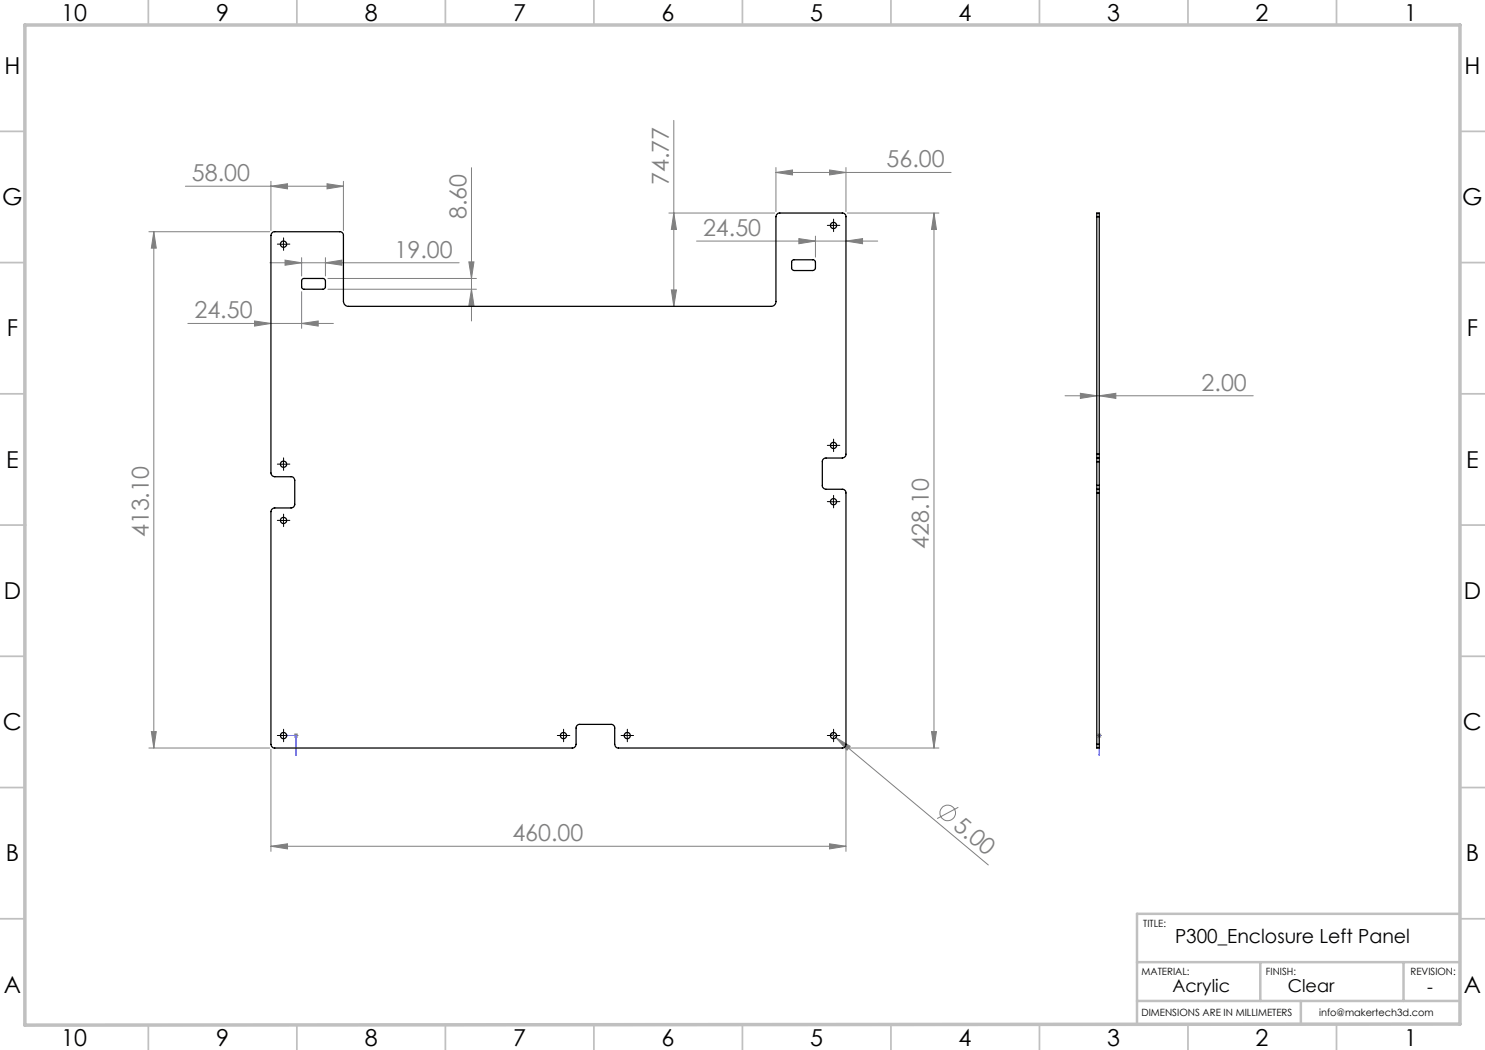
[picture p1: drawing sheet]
<svg xmlns="http://www.w3.org/2000/svg" width="297mm" height="210mm" viewBox="0 0 297 210" stroke-linecap="round" stroke-linejoin="round" font-family="sans-serif">
<g fill="none" stroke="#808080" stroke-width=".2">
<path d="M37.1 37.2h31.6M54.2 37.2l3.3-.4v1zM54.2 36.3v9.8M65.4 36.8l3.3 .4-3.3 .6zM68.7 36.3v9.8M94.3 33.5v30.7M134.8 24.1v37.2M155.2 34.5l3.3-.5v1zM155.2 33.5v8.8M155.2 34.5h35M165.9 34l3.3 .5-3.3 .5zM169.2 33.5v8.8"/>
<path d="M29.8 46.3h24.1M30.8 46.3l.5 3.3h-1zM30.8 46.3v103.3M54 52.6h37.8M57 52l3.3 .6-3.3 .4zM60.3 58.3v7.4M60.3 51.5v3.7M65.1 52.6l3.3-.6v1zM65.1 51.5v3.7M65.6 55.7h29.7M65.6 57.8h29.7M93.8 52.4h1l-.5 3.3z"/>
<path d="M94.3 57.8l.5 3.3h-1zM133.8 42.6h21.1M134.3 58h1l-.5 3.3zM134.8 42.6l.5 3.3h-1zM139.3 48.2h36.2M159.8 47.7l3.3 .5-3.3 .5zM163.1 47.2v4.2M169.2 48.2l3.3-.5v1zM169.4 42.6h18.4M186.8 42.6v107M186.8 42.6l.5 3.3h-1zM37.6 64.7h29.1"/>
<path d="M50.9 64.2l3.3 .5-3.3 .5zM60.3 64.7l3.3-.5v1zM213 79.2h37.6M216.1 78.7l3.3 .5-3.3 .5zM219.9 79.2l3.3-.5v1zM29.8 149.6h24.1M30.3 146.3h1l-.5 3.3zM54.2 149.9v20.4M58.7 147.1h1M58.8 146.7l.7 .8M59.2 146.6v1M59.5 146.7l-.7 .8"/>
<path d="M166.2 146.7l1 .8M167.2 147.5l2.8 1.8-.6 .7zM167.2 147.5l30.5 25.5M169.2 149.9v20.4M169.4 149.6h18.4M186.3 146.3h1l-.5 3.3zM219.4 147.1h1M219.5 146.7l.7 .8M219.9 146.6v1M220.2 146.7l-.7 .8M54.2 169.3l3.3-.5v1zM54.2 169.3h115"/>
<path d="M165.9 168.8l3.3 .5-3.3 .5zM191.7 161.5l-4.3 2.2"/>
<circle cx="189.5" cy="162.6" r="1.56"/>
</g>
<path d="M57.2 147.1h.2v.1zM57.2 147.1h2v4M59.2 150.9v.2zM219.9 147.1v.1zM219.9 151.1v-.2v.2M219.9 147.1h.1M219.9 147.1v4" fill="none" stroke="#00f" stroke-width=".2"/>
<g fill="none" stroke="#000" stroke-width=".2" stroke-dasharray="15.2 1.3 1.3 1.3">
<path d="M56.1 48.8h-.6M56.7 49.4v.7M56.7 48.2v-.6M57.3 48.8h.7M166.1 45.1h-.6M166.7 45.7v.6M166.7 44.4v-.6M167.3 45.1h.7M56.1 92.8h-.6M56.7 93.4v.7M56.7 92.2v-.6M57.3 92.8h.7"/>
<path d="M166.1 89.1h-.6M166.7 99.7v-.6M166.7 89.7v.6M166.7 88.4v-.6M167.3 89.1h.7M56.1 104.1h-.6M56.7 104.7v.6M56.7 103.4v-.6M57.3 104.1h.7M166.1 100.3h-.6M166.7 100.9v.7M167.3 100.3h.7"/>
<path d="M56.1 147.1h-.6M56.7 147.7v.6M56.7 146.5v-.7M57.3 147.1h.7M112.1 147.1h-.6M112.7 147.7v.6M112.7 146.5v-.7M113.3 147.1h.7M124.8 147.1h-.6M125.5 147.7v.6M125.5 146.5v-.7M126.1 147.1h.6"/>
<path d="M166.1 147.1h-.6M166.7 147.7v.6M166.7 146.5v-.7M167.3 147.1h.7"/>
</g>
<g fill="none" stroke="#000" stroke-width=".2">
<path d="M56.1 48.9h1.2M56.7 48.2v1.3M166.1 45.1h1.2M166.7 44.5v1.2M56.1 92.8h1.2M56.7 92.2v1.3M166.1 89.1h1.2M166.7 88.5v1.2M166.7 99.7v1.3M56.1 104.1h1.2M56.7 103.5v1.2M166.1 100.4h1.2"/>
<path d="M56.1 147.1h1.2M56.7 146.5v1.2M112.1 147.1h1.2M112.7 146.5v1.2M124.8 147.1h1.3M125.4 146.5v1.2M166.1 147.1h1.2M166.7 146.5v1.2"/>
</g>
<g fill="none" stroke="#c0c0c0" stroke-width=".35">
<path d="M29.7 0v5M59.4 0v5M89.1 0v5M118.8 0v5M148.5 0v5M178.2 0v5M207.9 0v5M237.6 0v5M267.3 0v5M0 26.3h5M292 26.3h5M0 52.5h5"/>
<path d="M292 52.5h5M0 78.8h5M292 78.8h5M0 105h5M5 105h.1M292 105h.1M292 105h5M0 131.3h5M292 131.3h5M0 157.5h5M292 157.5h5M0 183.8h5"/>
<path d="M292 183.8h5M29.7 205v5M59.4 205v5M89.1 205v5M118.8 205v5M148.5 205h.1M148.5 205v5M178.2 205v5M207.9 205v5M237.6 205v5M267.3 205v5"/>
</g>
<path d="M227.4 192.4h64.6M252.1 192.4v7.8M280.7 192.4v7.8M292 182.8h-64.6v22M227.4 200.2h64.6M260.2 200.2v4.6" fill="none" stroke="#c0c0c0" stroke-width=".5"/>
<path d="M5 5h287v199.8l-287 .2z" fill="none" stroke="#c0c0c0" stroke-width=".7"/>
<g fill="#00f">
<path d="M57.2 147.1h.2v.1zM59.2 150.9v.2z"/>
<path d="M219.9 147.1v.1zM219.9 150.9v.2z"/>
</g>
<g fill="#808080">
<path d="M167.2 147.5l2.8 1.8-.6 .7z"/>
<path d="M165.9 34l3.3 .5-3.3 .5zM155.2 34.5l3.3-.5v1zM169.2 48.2l3.3-.5v1zM159.8 47.7l3.3 .5-3.3 .5z"/>
<path d="M216.1 78.7l3.3 .5-3.3 .5zM219.9 79.2l3.3-.5v1z"/>
<path d="M54.2 169.3l3.3-.5v1zM165.9 168.8l3.3 .5-3.3 .5z"/>
<path d="M57 52l3.3 .6-3.3 .4zM65.1 52.6l3.3-.6v1z"/>
<path d="M65.4 36.8l3.3 .4-3.3 .6zM54.2 37.2l3.3-.4v1zM60.3 64.7l3.3-.5v1zM50.9 64.2l3.3 .5-3.3 .5z"/>
<path d="M134.3 58h1l-.5 3.3zM134.8 42.6l.5 3.3h-1z"/>
<path d="M30.3 146.3h1l-.5 3.3zM30.8 46.3l.5 3.3h-1z"/>
<path d="M186.8 42.6l.5 3.3h-1zM186.3 146.3h1l-.5 3.3zM93.8 52.4h1l-.5 3.3zM94.3 57.8l.5 3.3h-1z"/>
</g>
<g fill="none" stroke="#000" stroke-width=".25">
<path d="M54.4 46.6l.4-.3h13.1a.72 .72 0 0 1 .8 .8v13.2a1.02 1.02 0 0 0 1 1h84.5a.96 .96 0 0 0 1-1v-17a.78 .78 0 0 1 .8-.7h12.5a.72 .72 0 0 1 .7 .7v47.5a.78 .78 0 0 1-.7 .8h-3.3a.72 .72 0 0 0-.7 .7v4.8a.78 .78 0 0 0 .7 .8h3.3a.72 .72 0 0 1 .7 .7v50.3a.72 .72 0 0 1-.7 .7h-44.8a.72 .72 0 0 1-.8-.7v-3.3a.72 .72 0 0 0-.7-.7h-6.2a.72 .72 0 0 0-.8 .7v3.3a.78 .78 0 0 1-.8 .7h-59.4a.78 .78 0 0 1-.8-.7v-46.6a.78 .78 0 0 1 .8-.7h3.2a.72 .72 0 0 0 .7-.7v-4.8a.72 .72 0 0 0-.7-.8h-3.2a.78 .78 0 0 1-.8-.7v-47.5zM60.4 55.9l.3-.2h4.1l.3 .5v1.3l-.4 .3h-4l-.4-.4zM158.5 52h4.3l.3 .4v1.4l-.5 .3h-3.9l-.4-.4v-1.4zM219.4 43.3v-.7h.5v.7M219.4 43.3v47.5M219.4 43.3h.5M219.9 43.3v47.5M219.4 90.8v.8M219.4 97.9v.7M219.4 97.1v.8M219.4 91.6v.7M219.4 91.6h.5"/>
<path d="M219.4 97.9h.5M219.4 98.6h.5M219.4 92.3v4.8M219.4 98.6v50.3M219.4 90.8h.5M219.4 97.1h.5M219.4 92.3h.5M219.9 90.8v.8M219.9 97.9v.7M219.9 97.1v.8M219.9 91.6v.7M219.9 92.3v4.8"/>
<path d="M219.9 98.6v50.3M219.4 148.9v.7h.5v-.7M219.4 148.9h.5"/>
<circle cx="56.7" cy="48.8" r=".62"/>
<circle cx="166.7" cy="45.1" r=".62"/>
<circle cx="56.7" cy="92.8" r=".62"/>
<circle cx="166.7" cy="89.1" r=".62"/>
<circle cx="56.7" cy="104.1" r=".62"/>
<circle cx="166.7" cy="100.3" r=".62"/>
<circle cx="56.7" cy="147.1" r=".62"/>
<circle cx="112.7" cy="147.1" r=".62"/>
<circle cx="125.4" cy="147.1" r=".63"/>
<circle cx="166.7" cy="147.1" r=".62"/>
</g>
<g font-size="4.7">
<text x="12.2" y="4.2">10</text>
<text x="43.2" y="4.2">9</text>
<text x="72.9" y="4.2">8</text>
<text x="102.6" y="4.2">7</text>
<text x="132.3" y="4.2">6</text>
<text x="162" y="4.2">5</text>
<text x="191.7" y="4.2">4</text>
<text x="221.4" y="4.2">3</text>
<text x="251.1" y="4.2">2</text>
<text x="280.8" y="4.2">1</text>
<text x=".9" y="14.8">H</text>
<text x="292.9" y="14.8">H</text>
<text x=".5" y="41">G</text>
<text x="292.4" y="41">G</text>
<text x="1.4" y="67.3">F</text>
<text x="293.4" y="67.3">F</text>
<text x="1.2" y="93.5">E</text>
<text x="293.2" y="93.5">E</text>
<text x=".8" y="119.8">D</text>
<text x="292.8" y="119.8">D</text>
<text x=".6" y="146">C</text>
<text x="292.6" y="146">C</text>
<text x="1.2" y="172.3">B</text>
<text x="293.2" y="172.3">B</text>
<text x=".8" y="198.5">A</text>
<text x="292.8" y="198.5">A</text>
<text x="12.2" y="209.2">10</text>
<text x="43.2" y="209.2">9</text>
<text x="72.9" y="209.2">8</text>
<text x="102.6" y="209.2">7</text>
<text x="132.3" y="209.2">6</text>
<text x="162" y="209.2">5</text>
<text x="191.7" y="209.2">4</text>
<text x="221.4" y="209.2">3</text>
<text x="251.1" y="209.2">2</text>
<text x="280.8" y="209.2">1</text>
</g>
<g font-size="4.7" fill="#808080">
<text x="177.3" y="33.5">56.00</text>
<text x="38.4" y="36.2">58.00</text>
<text x="133.8" y="37" transform="rotate(-90 133.8 37)">74.77</text>
<text x="93.3" y="43.9" transform="rotate(-90 93.3 43.9)">8.60</text>
<text x="140.6" y="47.2">24.50</text>
<text x="78.9" y="51.5">19.00</text>
<text x="38.9" y="63.7">24.50</text>
<text x="240.3" y="78.1">2.00</text>
<text x="29.8" y="107.5" transform="rotate(-90 29.8 107.5)">413.10</text>
<text x="185.8" y="109.9" transform="rotate(-90 185.8 109.9)">428.10</text>
<text x="190.4" y="165.5" transform="rotate(40 190.4 165.5)">5.00</text>
<text x="102.5" y="168.2">460.00</text>
</g>
<text font-size="3.9" x="235" y="188.6">P300_Enclosure Left Panel</text>
<g font-size="3.5">
<text x="234.5" y="198.4">Acrylic</text>
<text x="257.6" y="198.4">Clear</text>
<text x="285.4" y="198.5">-</text>
</g>
<g font-size="2">
<text x="228.7" y="185.4">TITLE:</text>
<text x="228.3" y="195">MATERIAL:</text>
<text x="253.2" y="195">FINISH:</text>
<text x="282.1" y="195">REVISION:</text>
<text x="228.3" y="203.2">DIMENSIONS ARE IN MILLIMETERS</text>
<text x="263.8" y="203.2">info@makertech3d.com</text>
</g>
</svg>
